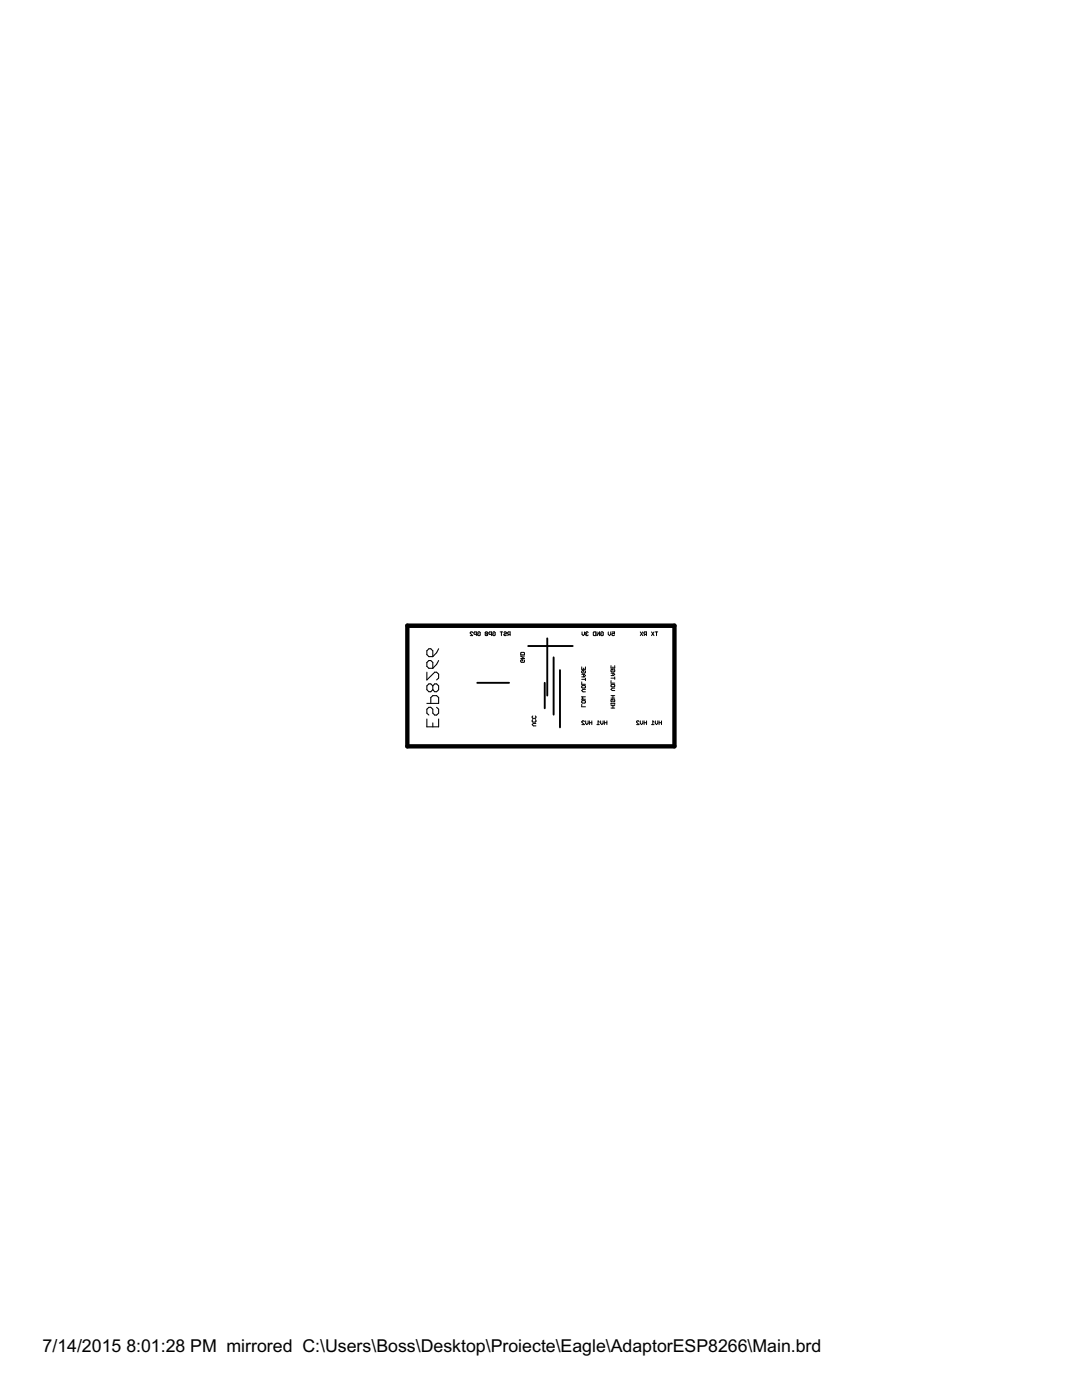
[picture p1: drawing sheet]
<svg xmlns="http://www.w3.org/2000/svg" width="216mm" height="279mm" viewBox="0 0 216 279" stroke-linecap="round" stroke-linejoin="round" font-family="sans-serif">
<g fill="none" stroke="#000" stroke-width=".2">
<path d="M81.3 125.2h53.3v23.7h-53.3zM94.3 126.2l-.1-.1-.4 .1 .5 .7h-.5M95.1 126.6l-.5-.1 .1-.4h.4v.8M95.3 126.2l.1-.1 .4 .1v.5l-.4 .2-.1-.4h.3M96.8 126.2l.4-.1 .1 .6M96.8 126.2l.1 .7 .4-.2M96.8 126.2l.5 .5M98.1 126.6h-.4l-.1-.4 .5-.1v.8M98.3 126.2l.1-.1 .4 .1-.1 .7-.4-.2v-.2h.3M99.8 126.1h.5M100.1 126.1v.8M100.6 126.2l.1-.1 .3 .1-.1 .3-.3 .1 .1 .3 .3-.2"/>
<path d="M101.6 126.6l-.3 .3M101.8 126.6l-.5-.1 .1-.4h.4v.8M104 130.2h.5l.1 .5h-.7zM104.5 131.7l.1 .1-.1 .4-.6-.1 .1-.4h.3v.2M104.6 130.9h-.7l.7 .5h-.7M116.1 133.1v.5h.7v-.5M116.1 136.1v.5h.7M116.1 136.9l.6-.1 .1 .4-.6 .1zM116.1 139.9l.6-.1 .1 .4-.6 .1zM116.1 135.6h.7M116.1 134.6h.5l.2 .2-.2 .3h-.5M116.1 126.1v.5l.3 .3 .2-.3v-.5"/>
<path d="M116.5 133.3v.3M116.5 134.6v.5M116.7 133.8l.1 .2-.1 .3h-.5l-.1-.3 .4-.2v.3M116.8 139.1h-.7l.2 .2-.2 .3h.7M116.8 135.3v.5M116.8 137.6h-.5l-.2 .2 .2 .3h.5M117 126.5l-.1 .1 .1 .3 .4-.2M117 126.5h.1M117.4 126.2l-.4-.1-.1 .1 .1 .3M118.5 126.1h.4v.8l-.5-.2zM119.1 126.1v.8l.5-.8v.8M119.9 126.2l.1-.1 .4 .1-.2 .7-.3-.2v-.2h.2"/>
<path d="M121.4 126.1v.5l.2 .3 .3-.3v-.5M121.9 132.8v.5h.8v-.5M121.9 135.8v.5h.8M121.9 139.3h.8M121.9 138.8h.8M121.9 135.3h.8M121.9 134.3h.5l.3 .3-.3 .2h-.5M122 136.6h.5l.2 .3-.7 .2-.1-.2zM122.1 126.1h.5v.4l-.2-.1-.3 .1 .1 .4 .4-.2M122.3 133.1v.2M122.3 134.3v.5M122.3 138.8v.5"/>
<path d="M122.5 133.6l.2 .1-.2 .4-.6-.1 .1-.4h.3v.2M122.5 139.6l.2 .1-.2 .4h-.5l-.1-.4 .4-.1v.2M122.7 135.1v.5M122.7 137.3h-.5l-.3 .3 .3 .2h.5M127.8 126.1l.4 .8M128.2 126.1l-.4 .8M128.8 126.6l-.3 .3M129 126.6l-.5-.1 .1-.4h.4v.8M130 126.1l.5 .8M130.5 126.1l-.5 .8M130.7 126.1h.5M131 126.1v.8"/>
<path d="M106.3 143.6l-.1 .1 .1 .4 .6-.1-.1-.4M106.3 142.9l-.1 .1 .1 .4h.5l.1-.2-.1-.3M106.9 144.4h-.5l-.2 .2 .2 .3h.5M116.1 140.6v.5h.7M116.6 144l-.1-.1-.4 .1 .5 .6h-.5M116.9 143.9v.5l.2 .2 .2-.2v-.5M117.6 144.2h.5M117.6 143.9v.7M118.1 143.9v.7M119.1 144.6h.5M119.6 144.1l-.3-.2v.7M119.8 143.9v.5l.3 .2 .2-.2v-.5"/>
<path d="M120.6 144.2h.5M120.6 143.9v.7M121.1 143.9v.7M121.9 141.3h.8M121.9 140.8h.8M121.9 140.3v.3M121.9 140.4h.8M122.3 140.8v.5M122.7 140.3v.3M127.5 144l-.1-.1-.4 .1 .5 .6h-.5M127.8 143.9v.5l.2 .2 .3-.2v-.5M128.5 144.2h.5"/>
<path d="M128.5 143.9v.7M129 143.9v.7M130 144.6h.5M130.5 144.1l-.2-.2v.7M130.8 143.9v.5l.2 .2 .3-.2v-.5M131.5 144.2h.5M131.5 143.9v.7M132 143.9v.7"/>
</g>
<path d="M85.2 134.2v1.5l1.5-1.5h.4l.4 .3v.8l-.4 .4M85.2 129.9l.4-.4h.4l.4 .4v1.1h-.8l-.4-.4zM85.2 132.2l.4-.4h.4l.4 .4v1.2h-.8l-.4-.4zM86.4 136.9l.3-.4h.4l.4 .4v.7l-.4 .4h-.4l-.3-.4M86.4 136.9l-.4-.4h-.4l-.4 .4v.7l.4 .4h.4l.4-.4M86.4 136.9v.7M87.5 131.8l-.4 .8-.7 .8M87.5 129.5l-.4 .8-.7 .7M85.2 140.4h2.3v-1.2l-.4-.4h-.7l-.4 .4v1.2M85.2 143.5v1.6h2.3v-1.6M86.4 144.3v.8M87.1 141.2l.4 .3v.8l-.4 .4h-.4l-.3-.4v-.8l-.4-.3h-.4l-.4 .3v.8l.4 .4" fill="none" stroke="#000" stroke-width=".21"/>
<path d="M95.2 136.3h6.4M105.4 128.9h8.9M108.7 136.3v5.1M109.2 127.4v11.4M110.5 131.2v11.4M111.7 133.7v11.5" fill="none" stroke="#000" stroke-width=".38"/>
<path d="M81.3 124.9h53.3v24h-53.3z" fill="none" stroke="#000" stroke-width=".87"/>
<g font-size="4">
<text x="8.5" y="269.9">7/14/2015</text>
<text x="25.2" y="269.9">8:01:28 PM mirrored C:\Users\Boss\Desktop\Proiecte\Eagle\AdaptorESP8266\Main.brd</text>
</g>
</svg>
